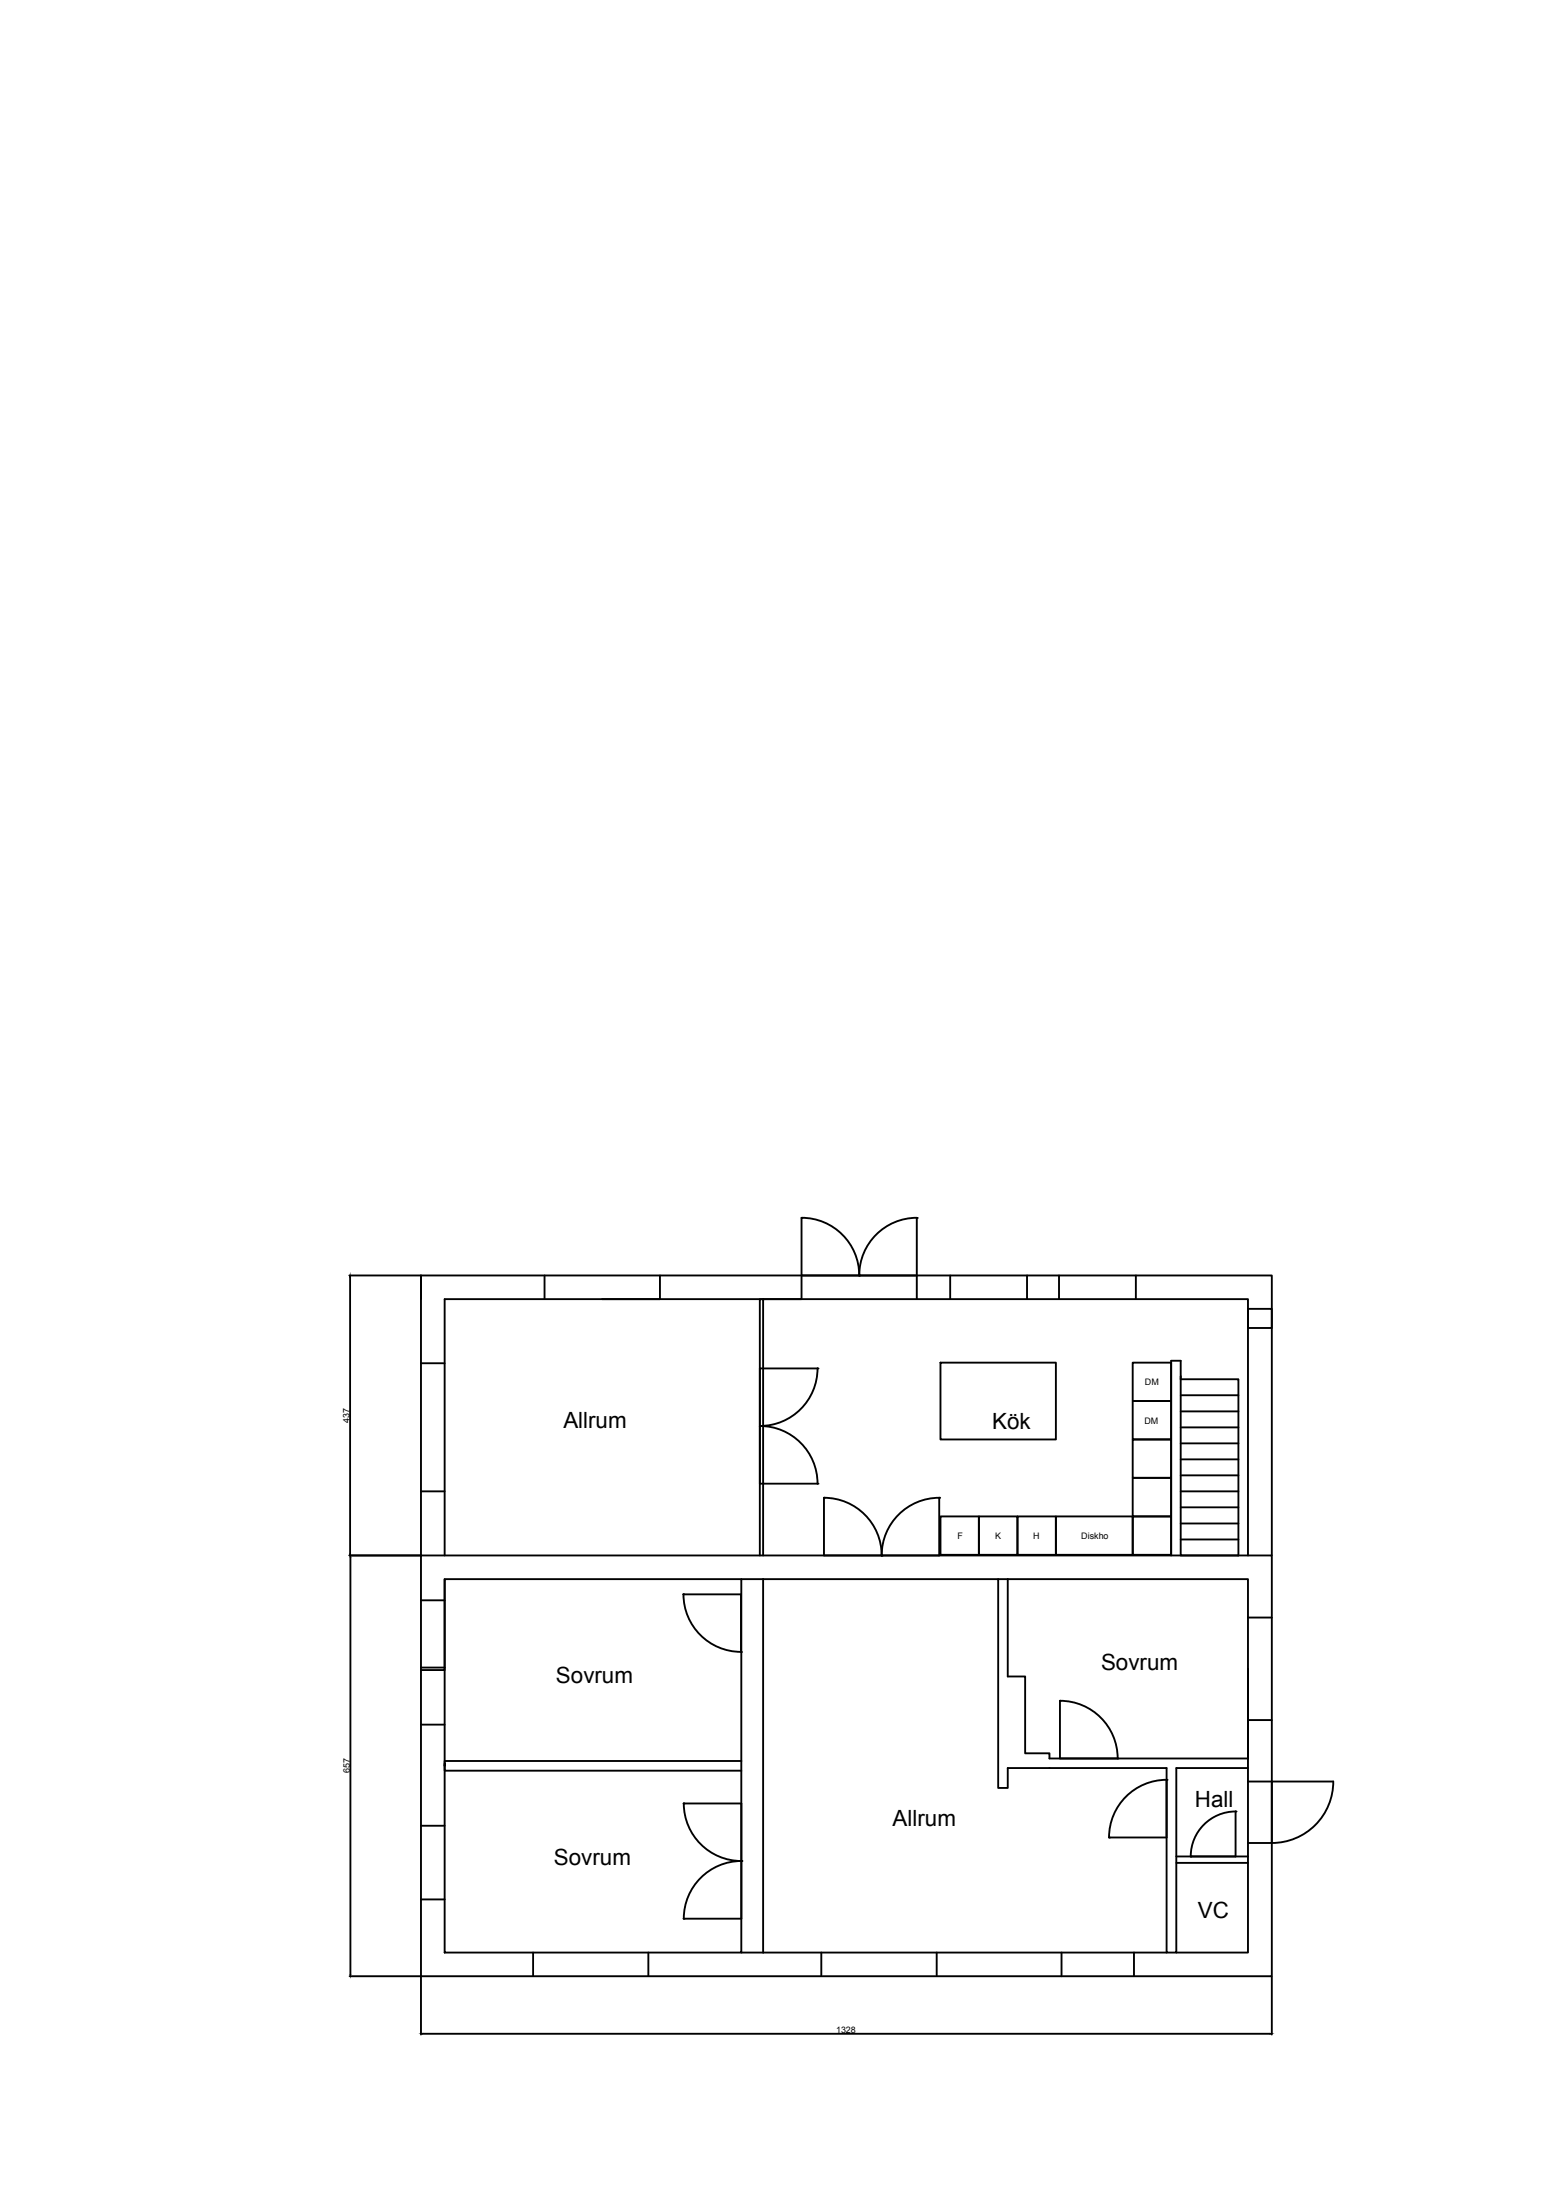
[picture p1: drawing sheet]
<svg xmlns="http://www.w3.org/2000/svg" width="210mm" height="297mm" viewBox="0 0 210 297" stroke-linecap="round" stroke-linejoin="round" font-family="sans-serif">
<!-- layer: 0 -->
<g fill="none" stroke="#000" stroke-width=".25">
<path d="M47.2 172.2h9.6M47.3 172.4v37.4M73.5 172.2v3.2M89.1 172.2v3.2h-7.8M108.2 164.4h.1M108.2 172.2v3.2h-5.2M108.2 172.2h15.6M108.2 164.4v7.8M108.2 164.4a7.8 7.8 0 0 1 7.8 7.8 7.8 7.8 0 0 1 7.8-7.8M116 172.2h.1M123.8 164.4h.1M123.8 164.4v11"/>
<path d="M128.3 172.2v3.2M138.6 172.2v3.2M143 172.2v3.2M153.3 172.2v3.2M168.5 176.7h3.2v2.6h-3.2zM56.8 184.1h3.2M102.6 192.6h.1M110.4 184.8a7.8 7.8 0 0 1-7.8 7.7 7.8 7.8 0 0 1 7.8 7.8M110.4 184.8h.1M110.4 184.8h-7.8v15.5h7.8M127 184h15.5v10.4h-15.5zM152.9 199.5h5.2v5.2h-5.2z"/>
<path d="M152.9 194.4h5.2v5.1h-5.2zM152.9 189.2h5.2v5.2h-5.2zM152.9 184h5.2v5.2h-5.2zM159.4 185.8v.4h7.8v23.8h-7.8v-26.3h-1.3v26.3M159.4 199.2h7.8M159.4 197h7.8M159.4 194.9h7.8M159.4 192.7h7.8M159.4 190.6h7.8M159.4 188.4h7.8M47.2 210h9.6M47.3 210.2v56.4"/>
<path d="M56.8 210h114.9v56.8h-114.9zM56.8 210v-37.8h114.9v37.8M56.8 201.4h3.2M56.8 216.1h3.2M60 213.2h40.1v50.4h-40.1zM60 210v-34.6h108.5v34.6M60 213.2v12.3h-3.2M92.2 215.3h.1M92.2 215.3h7.8v7.8M92.3 215.3a7.8 7.8 0 0 0 7.7 7.7M100.1 213.2h2.9M102.6 210v-34.6h.4v34.6"/>
<path d="M103 213.2h31.7v28.2h1.3v-2.7h21.5v24.9h1.3v-24.9h9.7v24.9h-9.7M103 213.2v50.4M110.4 200.3h.1M111.2 202.2h.1M111.2 202.2v7.8h15.6v-7.8M111.2 202.2a7.8 7.8 0 0 1 7.8 7.8 7.8 7.8 0 0 1 7.8-7.8M119 210h.1M126.8 202.2h.1M127 204.7h5.1v5.2h-5.1zM132.1 204.7h5.2v5.2h-5.2zM134.7 213.2h1.3M136 213.2h32.5v24.2h-26.8v-.7h-3.3v-10.3h-2.4z"/>
<path d="M137.3 204.7h5.2v5.2h-5.2zM142.5 204.7h10.4v5.2h-10.4zM152.9 204.7h5.2v5.2h-5.2zM159.4 207.9h7.8M159.4 205.7h7.8M159.4 203.5h7.8M159.4 201.4h7.8M168.5 218.4h3.2M56.8 232.9h3.2M56.8 225.1h3.2M60 238.4v.7h40.1M100 223.1h.1"/>
<path d="M100.1 237.8h-40.1v.6v-.3M143.1 229.6h.1M143.1 229.6v7.8M143.1 229.6a7.8 7.8 0 0 1 7.8 7.8M150.9 237.4h.1M168.5 225.3v13.4M168.5 232.2h3.2M56.8 246.5h3.2M56.8 256.5h3.2M92.3 259.1h.1M92.3 243.5h.1M92.3 243.5h7.8v15.6h-7.8"/>
<path d="M92.3 243.5a7.8 7.8 0 0 0 7.8 7.8 7.8 7.8 0 0 0-7.8 7.7M100.1 251.3h.1M149.7 248.1h.1M157.5 240.3h.1M157.5 240.3v7.8h-7.8M157.5 240.3a7.8 7.8 0 0 0-7.8 7.8M158.8 251.5h9.7M158.8 250.7h9.7M160.7 250.7h.1M166.8 244.6h.1M166.8 244.6v6.1M166.8 244.6a6.1 6.1 0 0 0-6.1 6"/>
<path d="M168.5 240.5h3.2M180 240.5h-8.3v8.3h-3.2M180 240.5a8.3 8.3 0 0 1-8.3 8.3M47.2 266.8h9.6M56.8 266.9v7.8M57 274.6h114.4M72 263.6v3.2M87.5 263.6v3.2M100.1 263.6h57.4M110.9 263.6v3.2M126.4 263.6v3.2M143.3 263.6v3.2"/>
<path d="M153.1 263.6v3.2M171.7 266.9v7.8"/>
</g>
<path d="M47.3 172.2l-.1 .2zM47.2 209.8l.1 .2zM47.3 210v.2zM47.3 266.6v.2zM56.8 274.6h.2zM171.4 274.6h.3h-.3z" fill="#000" stroke="#000" stroke-width=".13"/>
<g font-size="3">
<text x="76" y="192.8">Allrum</text>
<text x="133.9" y="193">Kök</text>
<text x="75" y="227.3">Sovrum</text>
<text x="148.6" y="225.5">Sovrum</text>
<text x="161.3" y="244">Hall</text>
<text x="74.8" y="251.8">Sovrum</text>
<text x="120.5" y="246.5">Allrum</text>
<text x="161.7" y="258.9">VC</text>
</g>
<g font-size="1.2">
<text x="154.6" y="187">DM</text>
<text x="47.2" y="192.1" transform="rotate(-90 47.2 192.1)">437</text>
<text x="154.5" y="192.3">DM</text>
<text x="129.2" y="207.8">F</text>
<text x="134.3" y="207.8">K</text>
<text x="139.5" y="207.8">H</text>
<text x="146" y="207.8">Diskho</text>
<text x="47.2" y="239.4" transform="rotate(-90 47.2 239.4)">657</text>
<text x="112.9" y="274.5">1328</text>
</g>
</svg>
